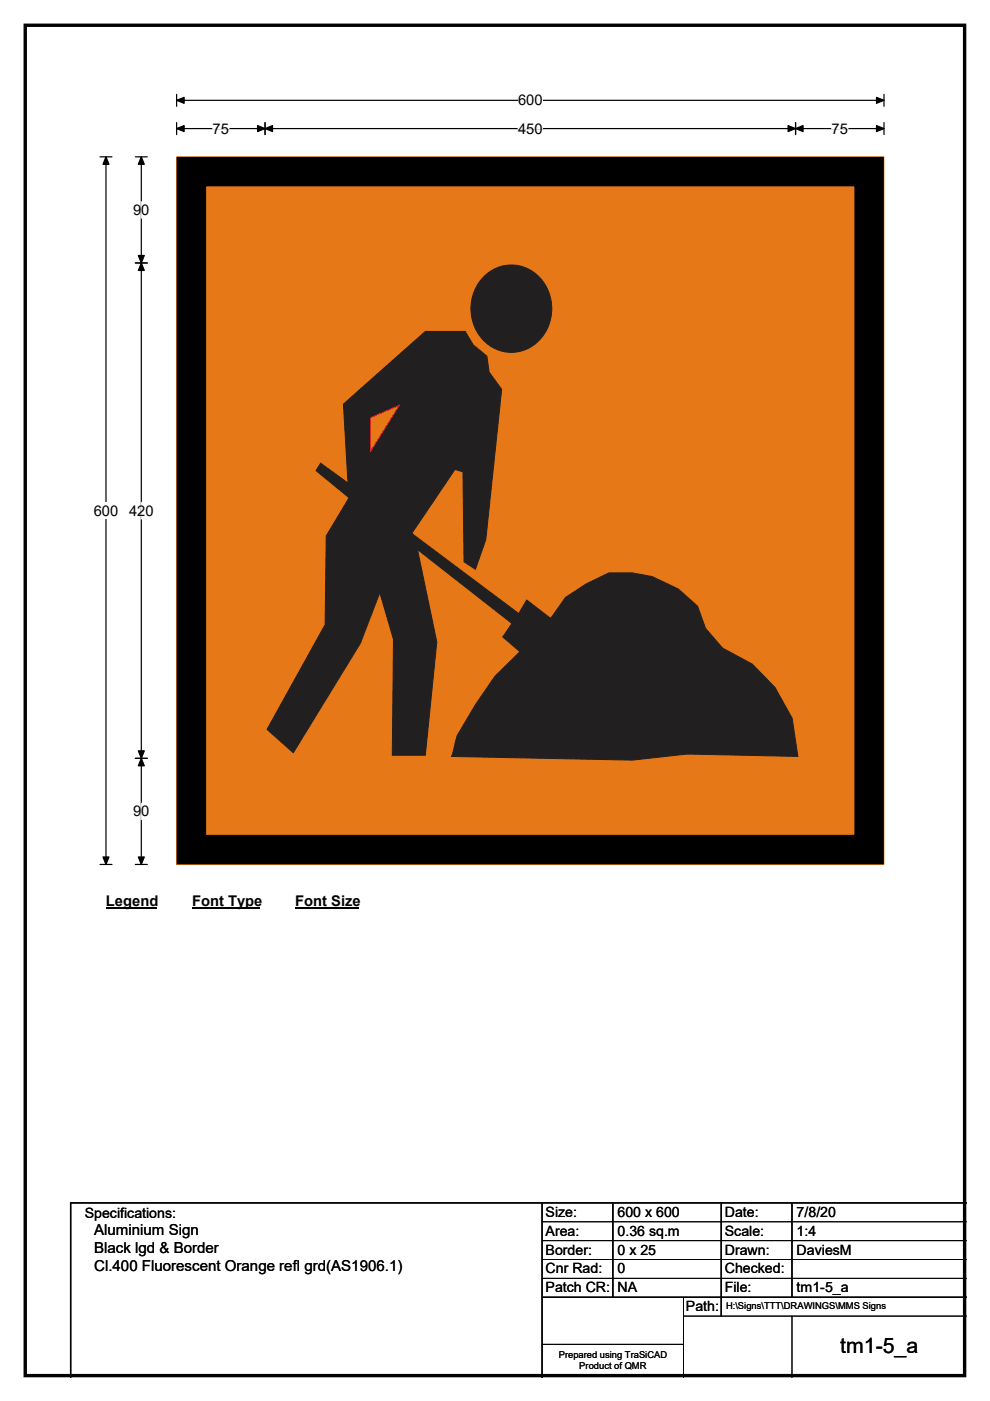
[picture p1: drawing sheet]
<svg xmlns="http://www.w3.org/2000/svg" width="210mm" height="297mm" viewBox="0 0 210 297" stroke-linecap="round" stroke-linejoin="round" font-family="sans-serif">
<path d="M5.4 5.4h199.2v286.3h-199.2z" fill="none" stroke="#000" stroke-width=".72"/>
<path d="M37.5 21.3h150M37.5 20v2.5M187.5 20v2.5" fill="none" stroke="#000" stroke-width=".25"/>
<path d="M37.5 21.3l1.6-.7v1.3zM185.9 20.6l1.6 .7-1.6 .6z" fill="#000" stroke="#000" stroke-width=".25"/>
<path d="M109.9 19.5h5.2v3.5h-5.2z" fill="#fff"/>
<path d="M21.2 33.3h2.5M22.5 33.3v150M37.5 27.3h150M37.5 26v2.5M56.2 26v2.5M168.7 26v2.5M187.5 26v2.5M21.2 183.3h2.5" fill="none" stroke="#000" stroke-width=".25"/>
<path d="M22.5 33.3l.6 1.5h-1.3zM37.5 27.3l1.6-.7v1.3zM56.2 27.3l1.6-.7v1.3zM54.6 26.6l1.6 .7-1.6 .6zM167.2 26.6l1.5 .7-1.5 .6zM168.7 27.3l1.6-.7v1.3zM185.9 26.6l1.6 .7-1.6 .6zM21.8 181.7h1.3l-.6 1.6z" fill="#000" stroke="#000" stroke-width=".25"/>
<path d="M45.1 27.3h3.5M109.9 27.3h5.2M176.4 27.3h3.5" fill="none" stroke="#fff" stroke-width=".25"/>
<path d="M19.9 106.5h5.2v3.5h-5.2z" fill="#fff"/>
<path d="M28.7 33.3h2.5M30 33.3v150M28.7 55.8h2.5M28.7 160.8h2.5M28.7 183.3h2.5" fill="none" stroke="#000" stroke-width=".25"/>
<path d="M30 33.3l.6 1.5h-1.3zM30 55.8l.6 1.5h-1.3zM29.3 54.2h1.3l-.6 1.6zM29.3 159.2h1.3l-.6 1.6zM30 160.8l.6 1.6h-1.3zM29.3 181.7h1.3l-.6 1.6z" fill="#000" stroke="#000" stroke-width=".25"/>
<path d="M30 42.8v3.4M30 106.5v3.5M30 170.3v3.5" fill="none" stroke="#fff" stroke-width=".25"/>
<path d="M22.5 189.3h10.7v3.5h-10.7z" fill="#fff"/>
<path d="M22.5 192.6h10.7" fill="none" stroke="#000" stroke-width=".32"/>
<path d="M40.7 189.3h14.4v3.5h-14.4z" fill="#fff"/>
<path d="M40.7 192.6h14.4" fill="none" stroke="#000" stroke-width=".32"/>
<path d="M62.6 189.3h13.5v3.5h-13.5z" fill="#fff"/>
<path d="M62.6 192.6h13.5" fill="none" stroke="#000" stroke-width=".32"/>
<path d="M37.5 33.3h150v150h-150z" fill="#e77817"/>
<path d="M37.5 33.3h150v150h-150z" fill="none" stroke="#e77817" stroke-width=".21"/>
<path d="M40.6 36.4h143.7v143.7h-143.7z" fill="none" stroke="#000" stroke-width="6.2"/>
<g fill="#221f20" stroke="#221f20" stroke-width=".21">
<path d="M102.4 58.9a8.3 8.3 0 0 1 14 2.9 9.3 9.3 0 0 1-6.8 12.8 9 9 0 0 1-9.6-10.4 9.6 9.6 0 0 1 2.4-5.3z" fill-rule="evenodd"/>
<path d="M72.8 85.7l17.4-15.4h8.5l1.7 2.8 2.9 2.4 .4 3.4 2.7 3.6-3.4 31.9-2.2 6.3-2.4-1.6-.2-19-1.7-.6-9.2 13.6 22.7 17 1.7-2.9 5.1 3.9 3.1-4.4 4.4-2.9 4.8-2.3h5.1l4.1 .7 5.5 2.7 4.2 3.6 1.6 4.7 3.7 4.2 6.3 3.4 4.8 5 3.6 6.5 1.2 8.1-23.4-.5-11.6 1.3-38.4-.8 1.2-4.5 3.8-6.5 4.2-6 5.3-5.2-3.7-3.2 2-2.8-20.1-15.7 4.1 19.6-2.4 24h-7l.3-24.5-2.9-10-4.1 10.8-14.3 23.2-5.6-5 12.4-22.2 .2-18.8 4.8-8.1-7-5.7 1-1.6 5.8 4.2z" fill-rule="evenodd"/>
</g>
<path d="M78.6 88.6l6.1-2.6-6.1 9.6z" fill="#f5821e" stroke="#ed1b23" stroke-width=".21"/>
<path d="M115 255v37M130 255v20M153 255v24M168 255v20M205 255h-190v37M115 275h90" fill="none" stroke="#000" stroke-width=".3"/>
<path d="M115 259h90M115 263h90M115 267h90M115 271h90M145 279h60M145 275v17M168 279v13M115 285h30" fill="none" stroke="#000" stroke-width=".21"/>
<text font-size="4.5" x="178.2" y="286.9">tm1-5_a</text>
<g font-size="3.2">
<text x="20" y="261.9">Aluminium Sign</text>
<text x="20" y="265.7">Black lgd &amp; Border</text>
<text x="20" y="269.6">Cl.400 Fluorescent Orange refl grd(AS1906.1)</text>
</g>
<g font-size="3.1">
<text x="109.9" y="22.3">600</text>
<text x="45.1" y="28.3">75</text>
<text x="109.9" y="28.3">450</text>
<text x="176.4" y="28.3">75</text>
<text x="28.2" y="45.6">90</text>
<text x="19.9" y="109.3">600</text>
<text x="27.4" y="109.3">420</text>
<text x="28.2" y="173.1">90</text>
<text x="22.5" y="192.1">Legend</text>
<text x="40.7" y="192.1">Font Type</text>
<text x="62.6" y="192.1">Font Size</text>
</g>
<g font-size="3">
<text x="115.7" y="258">Size:</text>
<text x="131" y="258">600 x 600</text>
<text x="153.7" y="258">Date:</text>
<text x="169" y="258">7/8/20</text>
<text x="18" y="258.2">Specifications:</text>
<text x="115.7" y="262">Area:</text>
<text x="131" y="262">0.36 sq.m</text>
<text x="153.7" y="262">Scale:</text>
<text x="169" y="262">1:4</text>
<text x="115.7" y="266">Border:</text>
<text x="115.7" y="270">Cnr Rad:</text>
<text x="131" y="266">0 x 25</text>
<text x="131" y="270">0</text>
<text x="153.7" y="266">Drawn:</text>
<text x="153.7" y="270">Checked:</text>
<text x="169" y="266">DaviesM</text>
<text x="115.7" y="274">Patch CR:</text>
<text x="131" y="274">NA</text>
<text x="153.7" y="274">File:</text>
<text x="169" y="274">tm1-5_a</text>
<text x="145.5" y="278">Path:</text>
</g>
<g font-size="2">
<text x="154" y="277.6">H:\Signs\TTT\DRAWINGS\MMS Signs</text>
<text x="118.5" y="287.8">Prepared using TraSiCAD</text>
<text x="122.9" y="290.2">Product of QMR</text>
</g>
</svg>
